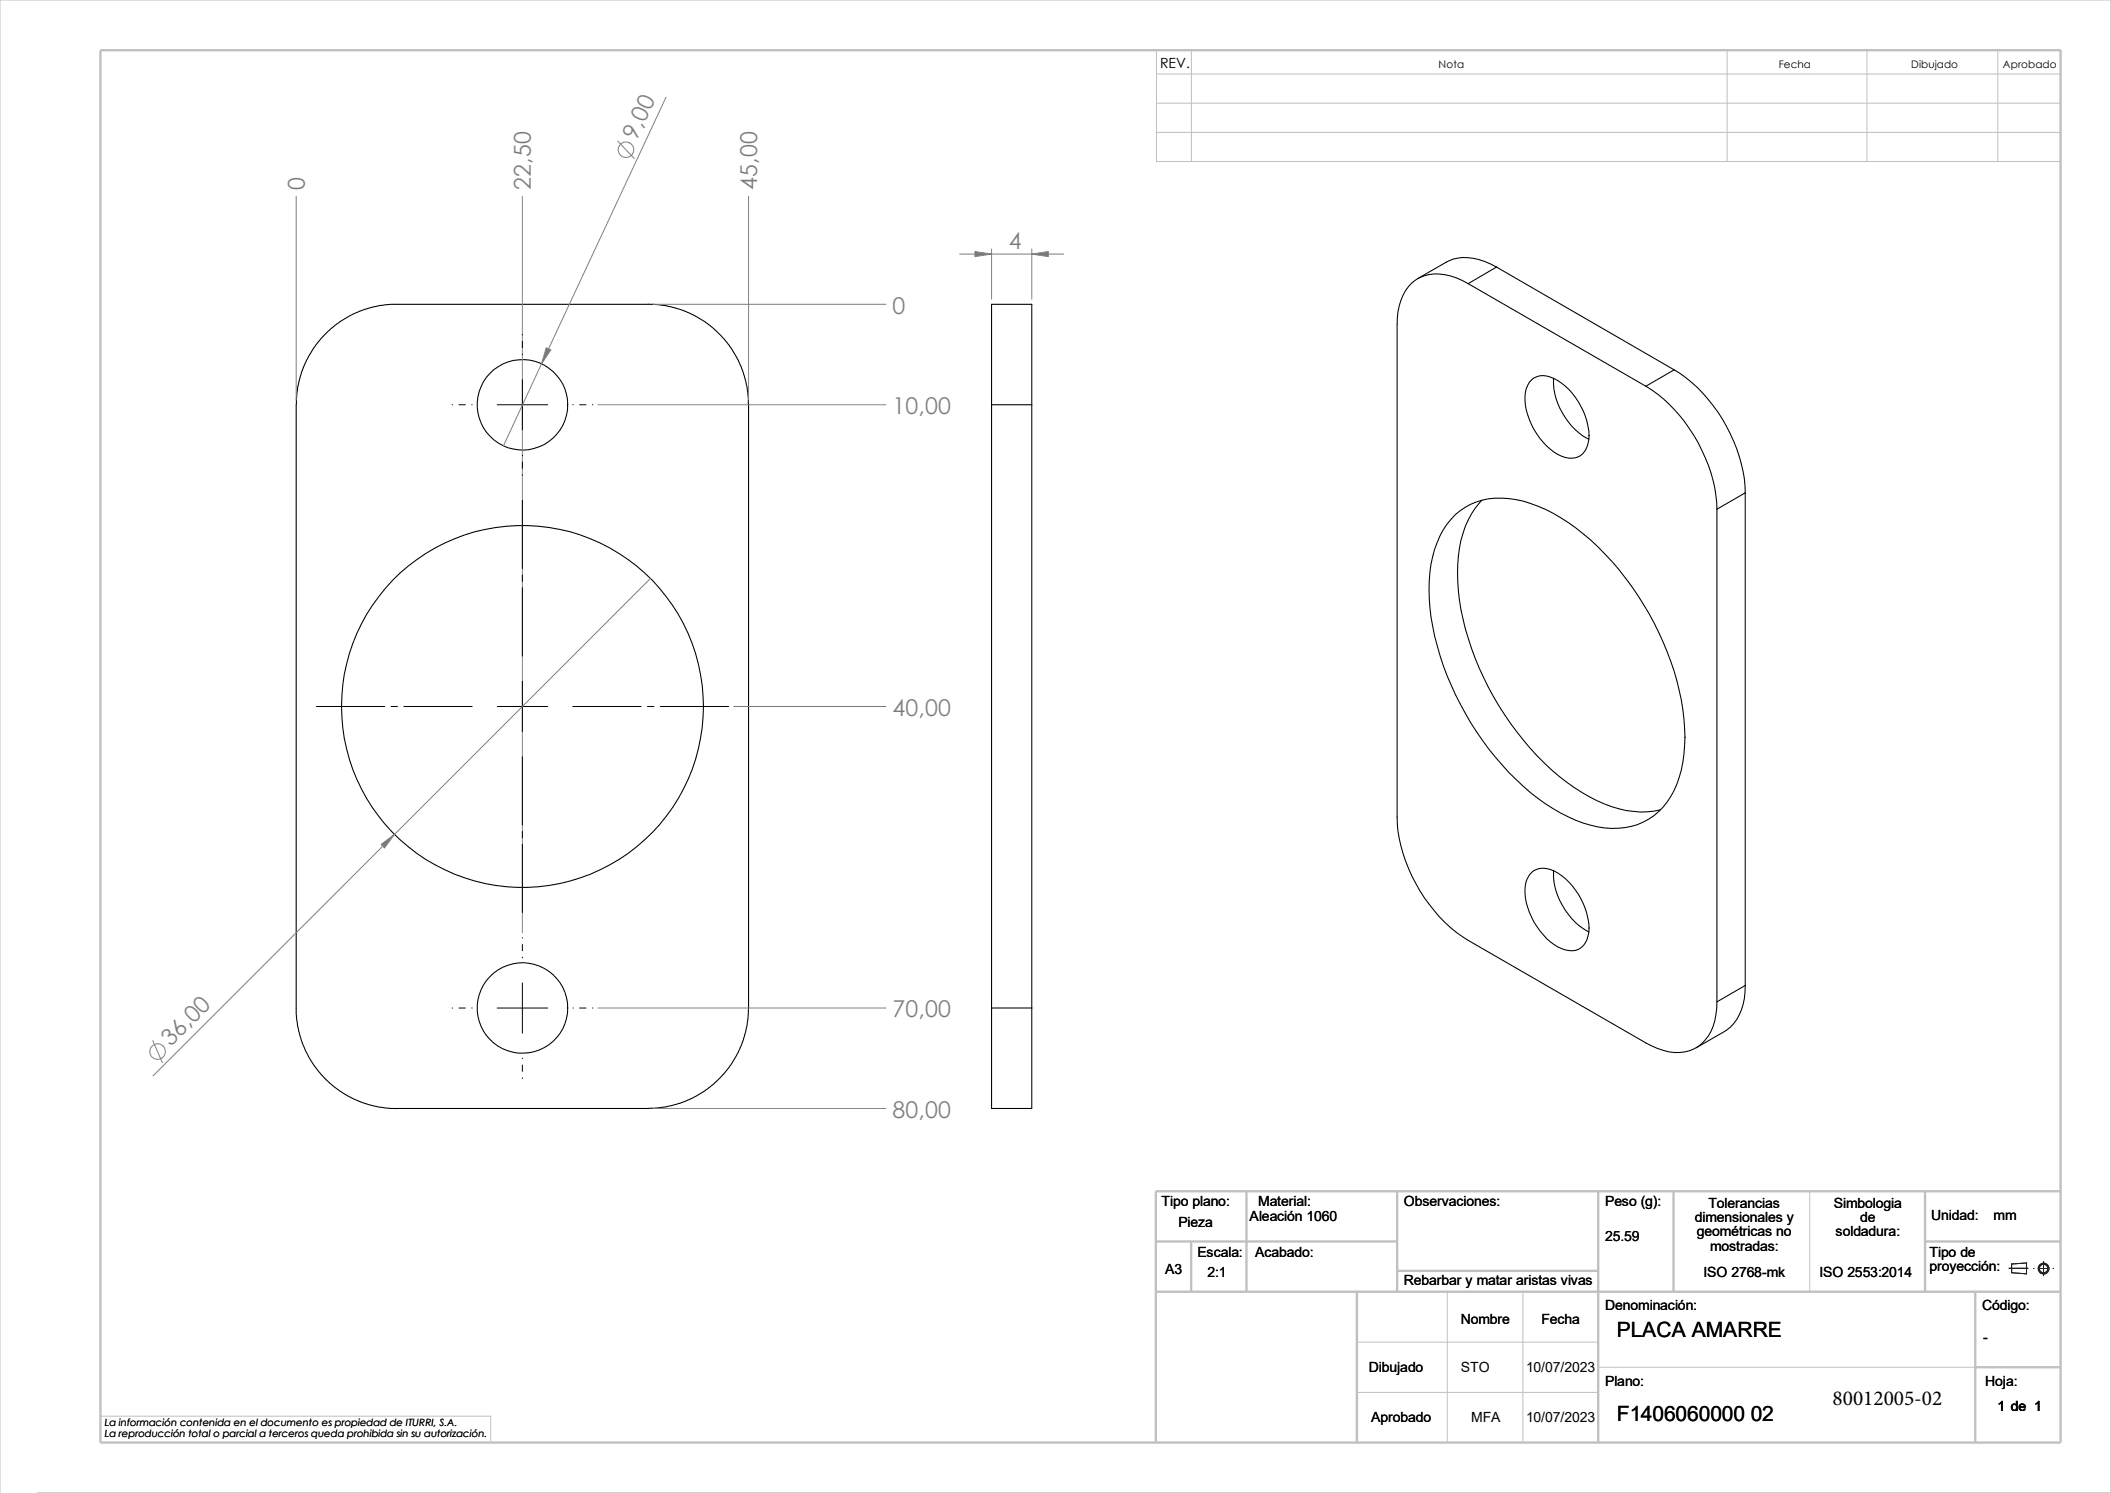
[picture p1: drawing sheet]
<svg xmlns="http://www.w3.org/2000/svg" width="420mm" height="297mm" viewBox="0 0 420 297" stroke-linecap="round" stroke-linejoin="round" font-family="sans-serif">
<g fill="none" stroke="#c0c0c0" stroke-width=".2">
<path d="M230.1 10h179.9v22.1h-179.9zM230.1 14.7h179.9M237 10v22.1M343.6 10v22.1M371.4 10v22.1M397.5 10v22.1M230.1 26.3h179.9M230.1 20.5h179.9M360 237v20M288 257v30M303 257v30M270 267h48"/>
<path d="M270 277h48M318 272h75M0 297v-297h419.9v297h-412.4M20 281.7h77.6v5.3"/>
</g>
<g fill="none" stroke="#c0c0c0" stroke-width=".47">
<path d="M20 10h390v277h-390zM248 237v20M278 237v20M318 237v50M333 237v20M383 237v20M410 237h-180v50M230 247h48M230 257h180M237 247v10M270 257v30M278 252.8h40"/>
<path d="M383 247h27M393 257v30M393 272h17"/>
</g>
<g fill="none" stroke="#191924" stroke-width=".2">
<path d="M399.7 252.3h3.8M400.2 251.5l3-.3v2.2l-3-.2zM404.6 252.3h.1M405.9 252.3h1.3M406.6 251v2.8M408.5 252.3h.1"/>
<circle cx="406.6" cy="252.4" r="1.06"/>
<circle cx="406.6" cy="252.4" r=".86"/>
</g>
<g fill="none" stroke="#000" stroke-width=".21">
<path d="M292.1 56.4l35.3 20.4M292.1 56.4a10.9 10.9 0 0 0-8.7-1.5 7.7 7.7 0 0 0-5 5.9l-.3 1.2-.1 2.6v98a30.6 30.6 0 0 0 7.4 18.6 24.9 24.9 0 0 0 6.7 5.9l35.3 20.4a12.1 12.1 0 0 0 7.8 1.8 8 8 0 0 0 6.2-7.4l.2-2.6M297.7 53.1a11.2 11.2 0 0 0-8.6-1.5l-1.4 .6-5.6 3.2M297.7 53.1l-5.6 3.3M297.7 53.1l35.4 20.5M128.9 60.5h-51.2l-2.4 .3-2.7 .7-2.5 1-2.5 1.5-1.7 1.4-2.1 2-1.4 1.8-1.4 2.5-1.1 2.5-.7 3.1-.3 3.2 .1 122.2 .7 3.4 1.2 3.2 1.8 3 1.2 1.5 1.8 1.7 2.5 1.9 1.9 1.1 1.6 .7 3.6 1 3.6 .4M128.9 60.5l3.7 .3 3.1 .9 2.6 1.2 2 1.1 1.7 1.4 1.6 1.5 1.4 1.7 1.9 3.1 1.2 3.2 .7 3.4 .1 2.2v120l-.2 3.2-.8 3.1-1 2.5-1.5 2.5-1.3 1.8-2.1 2-1.7 1.4-2.6 1.5-2.5 1-2.6 .7-3.7 .3h-49.9M304.7 75.6a3.7 3.7 0 0 1 4.5-.3 13.7 13.7 0 0 1 6.9 12.2 3.6 3.6 0 0 1-3.9 3.6 9.6 9.6 0 0 1-6.4-4.7 11.5 11.5 0 0 1-2.1-9.1l.6-1.3zM309.1 75.3a13.7 13.7 0 0 0 7 12.1M327.4 76.8a31.2 31.2 0 0 1 13.4 18.8 26.1 26.1 0 0 1 .8 5.7M333.1 73.6l-5.7 3.2M333.1 73.6a30.9 30.9 0 0 1 14.1 24.4"/>
<path d="M197.3 80.5v120M197.3 80.5h8M205.3 80.5v-20h-8v20M205.3 80.5v120M294.8 99.5a18.9 18.9 0 0 0-4.8 12.8 50.1 50.1 0 0 0 7.1 26.3 51.5 51.5 0 0 0 19.1 19.9 19.3 19.3 0 0 0 14.2 2.6M347.2 98l-5.6 3.3M347.2 98v98M289.5 102.4a13.5 13.5 0 0 1 12.1-3 32.1 32.1 0 0 1 14.9 8 59 59 0 0 1 18.3 33.8 28.3 28.3 0 0 1-1.7 16 13.2 13.2 0 0 1-15.2 7.3 33 33 0 0 1-16.3-9.4 59.3 59.3 0 0 1-16.9-32.4 28 28 0 0 1 1.8-16.1 14.5 14.5 0 0 1 3-4.2zM341.6 101.3v98M304.7 173.6a4.2 4.2 0 0 1 5.3 .1 13.9 13.9 0 0 1 6.1 11.8 3.6 3.6 0 0 1-3.3 3.6 8.4 8.4 0 0 1-6.4-3.9 12.9 12.9 0 0 1-2.9-9.2 4.6 4.6 0 0 1 1.2-2.4zM309.1 173.2a13.8 13.8 0 0 0 7 12.2M347.2 196a10 10 0 0 1-4.1 9.2l-5.7 3.2"/>
<path d="M347.2 196l-5.6 3.3M197.3 200.5h8M205.3 200.5v20h-8v-20"/>
<circle cx="103.9" cy="80.5" r="9"/>
<circle cx="103.9" cy="140.5" r="36"/>
<circle cx="103.9" cy="200.5" r="9"/>
</g>
<g fill="none" stroke="#808080" stroke-width=".2">
<path d="M132.5 19.3l-32.3 69.4M58.9 39v40.5M103.9 39v146.5M122.9 28.1l3.3 3.4M148.9 39v40.5M190.9 50.5h20.7M197.3 49.5v10M205.3 49.5v10M130 60.5h46.3M119 80.5h57.3M129.4 115.1l-99 98.9M146 140.5h30.3"/>
<path d="M30.4 207l1.9 4.4M119 200.5h57.3M130 220.5h46.3"/>
<circle cx="124.5" cy="29.8" r="1.55"/>
<circle cx="31.3" cy="209.2" r="1.56"/>
</g>
<g fill="#808080" stroke="#808080" stroke-width=".2">
<path d="M194 50l3.3 .5-3.3 .6z"/>
<path d="M205.3 50.5l3.3-.5v1.1z"/>
<path d="M108.7 69.2l.9 .4-1.9 2.8z"/>
<path d="M75.8 168l2.7-2-2 2.7z"/>
</g>
<g fill="none" stroke="#000" stroke-width=".2">
<path d="M103.9 66.5v.1M103.9 67.9v1.3M103.9 70.4v.1M103.9 75.5v10M90 80.5h.1M91.3 80.5h1.3M93.9 80.5h.1M98.9 80.5h10.1M103.9 90.6h.1M103.9 91.9v1.3M103.9 94.4v.1M103.9 99.5v13.6"/>
<path d="M114 80.5h.1M115.3 80.5h1.3M117.9 80.5h.1M103.9 114.4v1.3M103.9 116.9v13.6M103.9 135.6v9.9M62.9 140.5h13.6M77.8 140.5h1.3M80.3 140.5h13.6M98.9 140.5h10.1M103.9 150.5v13.6M114 140.5h13.6"/>
<path d="M128.8 140.5h1.3M131.4 140.5h13.5M103.9 165.4v1.3M103.9 167.9v13.6M103.9 186.5v.1M103.9 187.9v1.2M103.9 190.4v.1M103.9 195.5v10M90 200.5h.1M91.3 200.5h1.3M93.9 200.5h.1M98.9 200.5h10.1"/>
<path d="M103.9 210.5v.1M103.9 211.9v1.2M103.9 214.4v.1M114 200.5h.1M115.3 200.5h1.3M117.9 200.5h.1"/>
</g>
<g font-size="4.6" fill="#808080">
<text x="126.7" y="28.1" transform="rotate(-65 126.7 28.1)">9,00</text>
<text x="60.6" y="37.7" transform="rotate(-90 60.6 37.7)">0</text>
<text x="105.6" y="37.7" transform="rotate(-90 105.6 37.7)">22,50</text>
<text x="150.6" y="37.7" transform="rotate(-90 150.6 37.7)">45,00</text>
<text x="200.7" y="49.6">4</text>
<text x="177.6" y="62.4">0</text>
<text x="177.6" y="82.4">10,00</text>
<text x="177.6" y="142.4">40,00</text>
<text x="177.6" y="202.4">70,00</text>
<text x="34" y="208.3" transform="rotate(-45 34 208.3)">36,00</text>
<text x="177.6" y="222.4">80,00</text>
</g>
<g font-size="4.2">
<text x="321.7" y="265.9">PLACA AMARRE</text>
<text x="364.6" y="279.5">80012005-02</text>
<text x="321.7" y="282.8">F1406060000 02</text>
</g>
<g font-size="2.8">
<text x="230.8" y="13.6">REV.</text>
<text x="231.1" y="239.9">Tipo plano:</text>
<text x="250.3" y="239.9">Material:</text>
<text x="279.3" y="239.9">Observaciones:</text>
<text x="319.4" y="239.9">Peso (g):</text>
<text x="234.4" y="244.1">Pieza</text>
<text x="248.6" y="243">Aleación 1060</text>
<text x="337.2" y="243.2">dimensionales y</text>
<text x="337.6" y="246">geométricas no</text>
<text x="339.9" y="240.3">Tolerancias</text>
<text x="364.8" y="240.2">Simbologia</text>
<text x="365.2" y="245.9">soldadura:</text>
<text x="370.1" y="243">de</text>
<text x="384.2" y="242.7">Unidad:</text>
<text x="396.6" y="242.7">mm</text>
<text x="238.3" y="250">Escala:</text>
<text x="249.7" y="250">Acabado:</text>
<text x="319.4" y="246.9">25.59</text>
<text x="340.2" y="248.8">mostradas:</text>
<text x="383.9" y="250">Tipo de</text>
<text x="231.8" y="253.4">A3</text>
<text x="240.2" y="254">2:1</text>
<text x="279.3" y="255.7">Rebarbar y matar aristas vivas</text>
<text x="338.9" y="254">ISO 2768-mk</text>
<text x="362" y="254">ISO 2553:2014</text>
<text x="383.9" y="252.8">proyección:</text>
<text x="290.6" y="263.4">Nombre</text>
<text x="306.7" y="263.4">Fecha</text>
<text x="319.4" y="260.6">Denominación:</text>
<text x="394.4" y="260.6">Código:</text>
<text x="394.5" y="266.9">-</text>
<text x="272.3" y="273">Dibujado</text>
<text x="290.6" y="273">STO</text>
<text x="303.6" y="273">10/07/2023</text>
<text x="319.4" y="275.8">Plano:</text>
<text x="395" y="275.8">Hoja:</text>
<text x="397.4" y="280.6">1 de 1</text>
<text x="272.8" y="282.8">Aprobado</text>
<text x="292.7" y="282.8">MFA</text>
<text x="303.6" y="282.8">10/07/2023</text>
</g>
<g font-size="2.1">
<text x="286.2" y="13.6">Nota</text>
<text x="353.9" y="13.6">Fecha</text>
<text x="380.2" y="13.6">Dibujado</text>
<text x="398.5" y="13.6">Aprobado</text>
</g>
<g font-size="2">
<text x="20.8" y="285.8">La reproducción total o parcial a terceros queda prohibida sin su autorización.</text>
<text x="20.8" y="283.8">La información contenida en el documento es propiedad de ITURRI, S.A.</text>
</g>
</svg>
